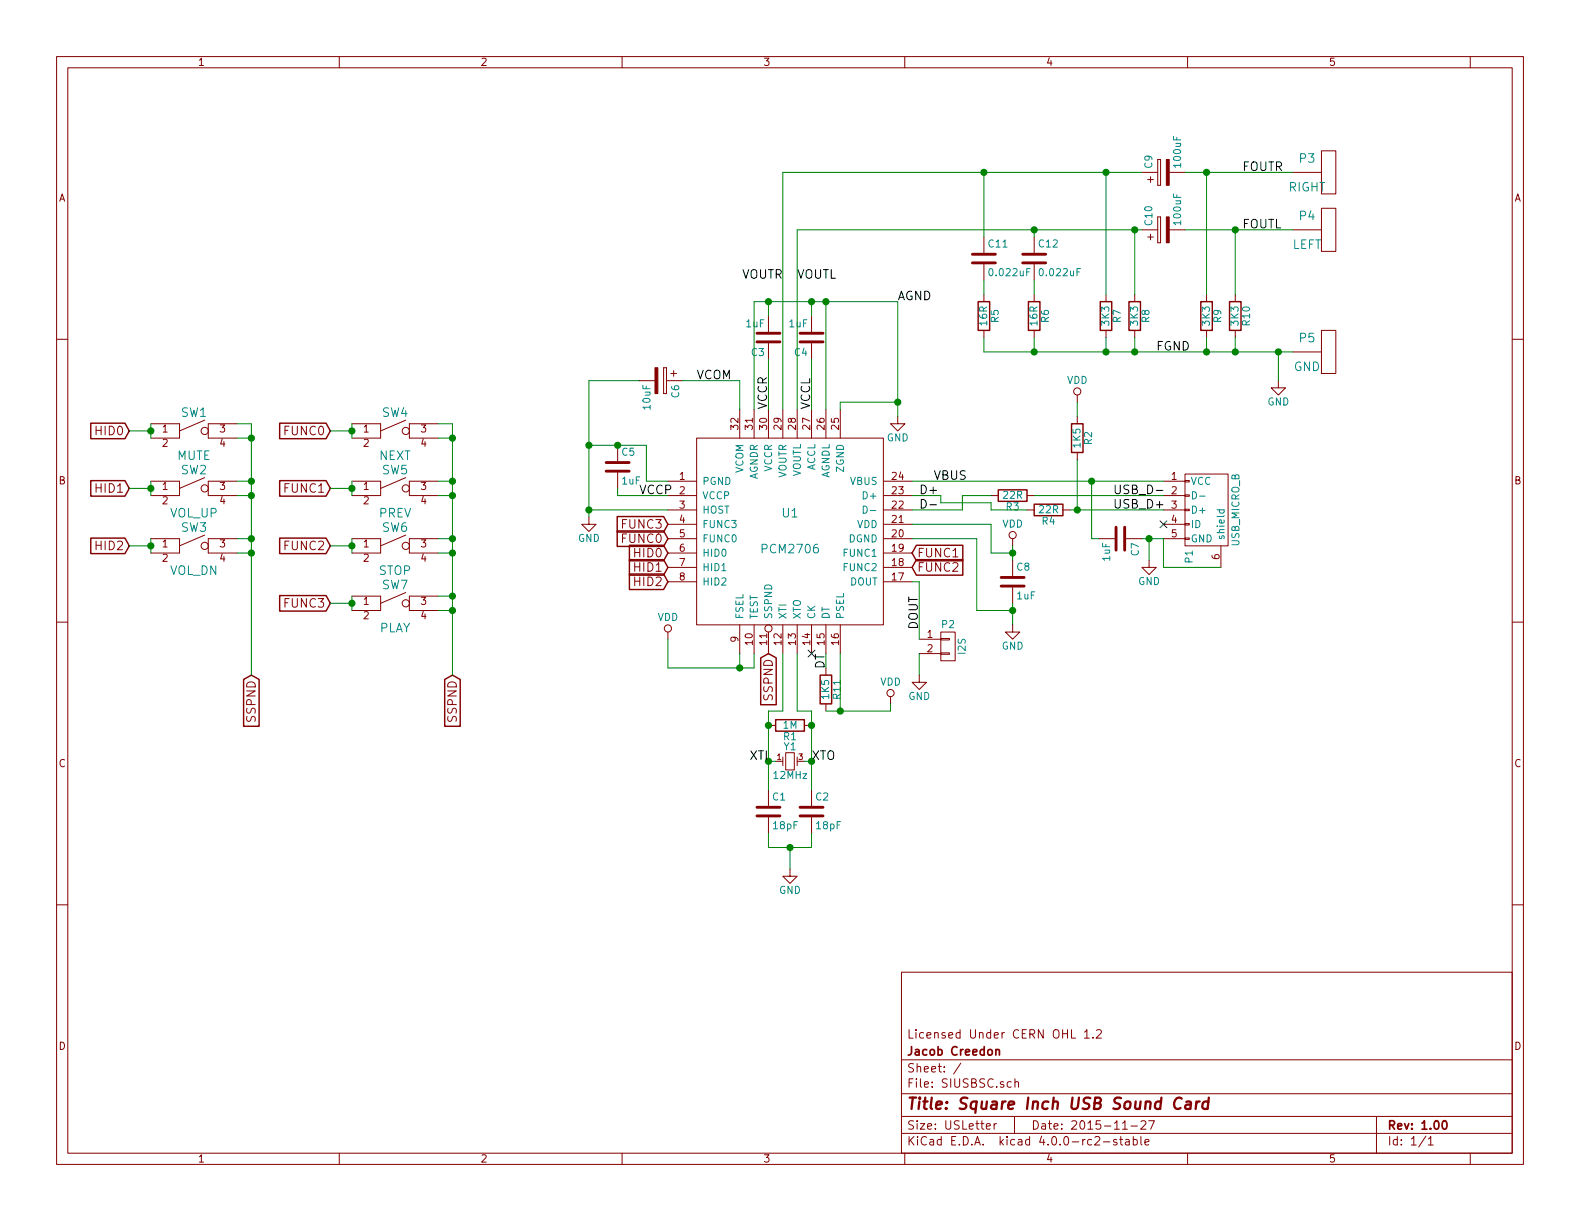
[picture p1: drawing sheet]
EESchema Schematic File Version 2
LIBS:power
LIBS:device
LIBS:transistors
LIBS:conn
LIBS:linear
LIBS:regul
LIBS:74xx
LIBS:cmos4000
LIBS:adc-dac
LIBS:memory
LIBS:xilinx
LIBS:microcontrollers
LIBS:dsp
LIBS:microchip
LIBS:analog_switches
LIBS:motorola
LIBS:texas
LIBS:intel
LIBS:audio
LIBS:interface
LIBS:digital-audio
LIBS:philips
LIBS:display
LIBS:cypress
LIBS:siliconi
LIBS:opto
LIBS:atmel
LIBS:contrib
LIBS:valves
LIBS:SIUSBSC-cache
EELAYER 25 0
EELAYER END
$Descr USLetter 11000 8500
encoding utf-8
Sheet 1 1
Title "Square Inch USB Sound Card"
Date "2015-11-27"
Rev "1.00"
Comp "Jacob Creedon"
Comment1 "Licensed Under CERN OHL 1.2"
Comment2 ""
Comment3 ""
Comment4 ""
$EndDescr
$Comp
L PCM2706 U1
U 1 1
P 5500 3700
F 0 "U1" H 5500 3825 60  0000 C CNN
F 1 "PCM2706" H 5500 3575 60  0000 C CNN
F 2 "Housings_QFP:TQFP-32_7x7mm_Pitch0.8mm" H 5500 3700 60  0001 C CNN
F 3 "" H 5500 3700 60  0000 C CNN
	1    5500 3700
	1    0    0    -1  
$EndComp
$Comp
L XTAL_SMD Y1
U 1 1
P 5500 5300
F 0 "Y1" H 5500 5400 50  0000 C CNN
F 1 "12MHz" H 5500 5200 50  0000 C CNN
F 2 "Personal:XTAL_SMD_3225" H 5500 5300 60  0001 C CNN
F 3 "" H 5500 5300 60  0000 C CNN
	1    5500 5300
	1    0    0    -1  
$EndComp
$Comp
L CONN_01X02 P2
U 1 1
P 6600 4500
F 0 "P2" H 6600 4650 50  0000 C CNN
F 1 "I2S" V 6700 4500 50  0000 C CNN
F 2 "Personal:HEADER_STRAIGHT_1x02_Pitch1.27mm" H 6600 4500 60  0001 C CNN
F 3 "" H 6600 4500 60  0000 C CNN
	1    6600 4500
	1    0    0    -1  
$EndComp
$Comp
L SW_TAC_4P SW5
U 1 1
P 2750 3400
F 0 "SW5" H 2750 3525 60  0000 C CNN
F 1 "PREV" H 2750 3225 60  0000 C CNN
F 2 "Personal:SW_TACT_SMD_4232" H 2750 3400 60  0001 C CNN
F 3 "" H 2750 3400 60  0000 C CNN
	1    2750 3400
	1    0    0    -1  
$EndComp
$Comp
L SW_TAC_4P SW6
U 1 1
P 2750 3800
F 0 "SW6" H 2750 3925 60  0000 C CNN
F 1 "STOP" H 2750 3625 60  0000 C CNN
F 2 "Personal:SW_TACT_SMD_4232" H 2750 3800 60  0001 C CNN
F 3 "" H 2750 3800 60  0000 C CNN
	1    2750 3800
	1    0    0    -1  
$EndComp
$Comp
L SW_TAC_4P SW7
U 1 1
P 2750 4200
F 0 "SW7" H 2750 4325 60  0000 C CNN
F 1 "PLAY" H 2750 4025 60  0000 C CNN
F 2 "Personal:SW_TACT_SMD_4232" H 2750 4200 60  0001 C CNN
F 3 "" H 2750 4200 60  0000 C CNN
	1    2750 4200
	1    0    0    -1  
$EndComp
Text GLabel 4650 3850 0    60   Input ~ 0
HID0
Text GLabel 4650 3950 0    60   Input ~ 0
HID1
Text GLabel 4650 4050 0    60   Input ~ 0
HID2
Text GLabel 4650 3650 0    60   Input ~ 0
FUNC3
Text GLabel 4650 3750 0    60   Input ~ 0
FUNC0
Text GLabel 6350 3850 2    60   Input ~ 0
FUNC1
Text GLabel 6350 3950 2    60   Input ~ 0
FUNC2
Text GLabel 5350 4550 3    60   Input ~ 0
SSPND
Text GLabel 3150 4700 3    60   Input ~ 0
SSPND
$Comp
L SW_TAC_4P SW4
U 1 1
P 2750 3000
F 0 "SW4" H 2750 3125 60  0000 C CNN
F 1 "NEXT" H 2750 2825 60  0000 C CNN
F 2 "Personal:SW_TACT_SMD_4232" H 2750 3000 60  0001 C CNN
F 3 "" H 2750 3000 60  0000 C CNN
	1    2750 3000
	1    0    0    -1  
$EndComp
$Comp
L SW_TAC_4P SW1
U 1 1
P 1350 3000
F 0 "SW1" H 1350 3125 60  0000 C CNN
F 1 "MUTE" H 1350 2825 60  0000 C CNN
F 2 "Personal:SW_TACT_SMD_4232" H 1350 3000 60  0001 C CNN
F 3 "" H 1350 3000 60  0000 C CNN
	1    1350 3000
	1    0    0    -1  
$EndComp
$Comp
L SW_TAC_4P SW2
U 1 1
P 1350 3400
F 0 "SW2" H 1350 3525 60  0000 C CNN
F 1 "VOL_UP" H 1350 3225 60  0000 C CNN
F 2 "Personal:SW_TACT_SMD_4232" H 1350 3400 60  0001 C CNN
F 3 "" H 1350 3400 60  0000 C CNN
	1    1350 3400
	1    0    0    -1  
$EndComp
$Comp
L SW_TAC_4P SW3
U 1 1
P 1350 3800
F 0 "SW3" H 1350 3925 60  0000 C CNN
F 1 "VOL_DN" H 1350 3625 60  0000 C CNN
F 2 "Personal:SW_TACT_SMD_4232" H 1350 3800 60  0001 C CNN
F 3 "" H 1350 3800 60  0000 C CNN
	1    1350 3800
	1    0    0    -1  
$EndComp
Text GLabel 1750 4700 3    60   Input ~ 0
SSPND
Wire Wire Line
	1650 2950 1750 2950
Wire Wire Line
	1750 2950 1750 4700
Wire Wire Line
	1650 3050 1750 3050
Connection ~ 1750 3050
Wire Wire Line
	1650 3350 1750 3350
Connection ~ 1750 3350
Wire Wire Line
	1650 3450 1750 3450
Connection ~ 1750 3450
Wire Wire Line
	1650 3750 1750 3750
Connection ~ 1750 3750
Wire Wire Line
	1650 3850 1750 3850
Connection ~ 1750 3850
Wire Wire Line
	3050 2950 3150 2950
Wire Wire Line
	3150 2950 3150 4700
Wire Wire Line
	3050 3050 3150 3050
Connection ~ 3150 3050
Wire Wire Line
	3050 3350 3150 3350
Connection ~ 3150 3350
Wire Wire Line
	3050 3450 3150 3450
Connection ~ 3150 3450
Wire Wire Line
	3050 3750 3150 3750
Connection ~ 3150 3750
Wire Wire Line
	3050 3850 3150 3850
Connection ~ 3150 3850
Wire Wire Line
	3050 4150 3150 4150
Connection ~ 3150 4150
Wire Wire Line
	3050 4250 3150 4250
Connection ~ 3150 4250
Text GLabel 900  3000 0    60   Input ~ 0
HID0
Text GLabel 900  3400 0    60   Input ~ 0
HID1
Text GLabel 900  3800 0    60   Input ~ 0
HID2
Wire Wire Line
	1050 2950 1050 3050
Wire Wire Line
	1050 3350 1050 3450
Wire Wire Line
	1050 3750 1050 3850
Wire Wire Line
	1050 3800 900  3800
Connection ~ 1050 3800
Wire Wire Line
	900  3400 1050 3400
Connection ~ 1050 3400
Wire Wire Line
	1050 3000 900  3000
Connection ~ 1050 3000
Text GLabel 2300 3000 0    60   Input ~ 0
FUNC0
Text GLabel 2300 3400 0    60   Input ~ 0
FUNC1
Text GLabel 2300 3800 0    60   Input ~ 0
FUNC2
Text GLabel 2300 4200 0    60   Input ~ 0
FUNC3
Wire Wire Line
	2450 2950 2450 3050
Wire Wire Line
	2450 3350 2450 3450
Wire Wire Line
	2450 3750 2450 3850
Wire Wire Line
	2450 4150 2450 4250
Wire Wire Line
	2300 4200 2450 4200
Connection ~ 2450 4200
Wire Wire Line
	2300 3800 2450 3800
Connection ~ 2450 3800
Wire Wire Line
	2300 3400 2450 3400
Connection ~ 2450 3400
Wire Wire Line
	2300 3000 2450 3000
Connection ~ 2450 3000
$Comp
L R R1
U 1 1
P 5500 5050
F 0 "R1" V 5580 5050 50  0000 C CNN
F 1 "1M" V 5500 5050 50  0000 C CNN
F 2 "Resistors_SMD:R_0603_HandSoldering" V 5430 5050 30  0001 C CNN
F 3 "" H 5500 5050 30  0000 C CNN
	1    5500 5050
	0    1    1    0   
$EndComp
$Comp
L R R11
U 1 1
P 5750 4800
F 0 "R11" V 5830 4800 50  0000 C CNN
F 1 "1K5" V 5750 4800 50  0000 C CNN
F 2 "Resistors_SMD:R_0603_HandSoldering" V 5680 4800 30  0001 C CNN
F 3 "" H 5750 4800 30  0000 C CNN
	1    5750 4800
	1    0    0    -1  
$EndComp
$Comp
L R R3
U 1 1
P 7050 3450
F 0 "R3" V 7130 3450 50  0000 C CNN
F 1 "22R" V 7050 3450 50  0000 C CNN
F 2 "Resistors_SMD:R_0603_HandSoldering" V 6980 3450 30  0001 C CNN
F 3 "" H 7050 3450 30  0000 C CNN
	1    7050 3450
	0    1    1    0   
$EndComp
$Comp
L R R4
U 1 1
P 7300 3550
F 0 "R4" V 7380 3550 50  0000 C CNN
F 1 "22R" V 7300 3550 50  0000 C CNN
F 2 "Resistors_SMD:R_0603_HandSoldering" V 7230 3550 30  0001 C CNN
F 3 "" H 7300 3550 30  0000 C CNN
	1    7300 3550
	0    1    1    0   
$EndComp
$Comp
L R R2
U 1 1
P 7500 3050
F 0 "R2" V 7580 3050 50  0000 C CNN
F 1 "1K5" V 7500 3050 50  0000 C CNN
F 2 "Resistors_SMD:R_0603_HandSoldering" V 7430 3050 30  0001 C CNN
F 3 "" H 7500 3050 30  0000 C CNN
	1    7500 3050
	1    0    0    -1  
$EndComp
$Comp
L R R5
U 1 1
P 6850 2200
F 0 "R5" V 6930 2200 50  0000 C CNN
F 1 "16R" V 6850 2200 50  0000 C CNN
F 2 "Resistors_SMD:R_0603_HandSoldering" V 6780 2200 30  0001 C CNN
F 3 "" H 6850 2200 30  0000 C CNN
	1    6850 2200
	1    0    0    -1  
$EndComp
$Comp
L R R6
U 1 1
P 7200 2200
F 0 "R6" V 7280 2200 50  0000 C CNN
F 1 "16R" V 7200 2200 50  0000 C CNN
F 2 "Resistors_SMD:R_0603_HandSoldering" V 7130 2200 30  0001 C CNN
F 3 "" H 7200 2200 30  0000 C CNN
	1    7200 2200
	1    0    0    -1  
$EndComp
$Comp
L R R7
U 1 1
P 7700 2200
F 0 "R7" V 7780 2200 50  0000 C CNN
F 1 "3K3" V 7700 2200 50  0000 C CNN
F 2 "Resistors_SMD:R_0603_HandSoldering" V 7630 2200 30  0001 C CNN
F 3 "" H 7700 2200 30  0000 C CNN
	1    7700 2200
	1    0    0    -1  
$EndComp
$Comp
L R R8
U 1 1
P 7900 2200
F 0 "R8" V 7980 2200 50  0000 C CNN
F 1 "3K3" V 7900 2200 50  0000 C CNN
F 2 "Resistors_SMD:R_0603_HandSoldering" V 7830 2200 30  0001 C CNN
F 3 "" H 7900 2200 30  0000 C CNN
	1    7900 2200
	1    0    0    -1  
$EndComp
$Comp
L R R9
U 1 1
P 8400 2200
F 0 "R9" V 8480 2200 50  0000 C CNN
F 1 "3K3" V 8400 2200 50  0000 C CNN
F 2 "Resistors_SMD:R_0603_HandSoldering" V 8330 2200 30  0001 C CNN
F 3 "" H 8400 2200 30  0000 C CNN
	1    8400 2200
	1    0    0    -1  
$EndComp
$Comp
L R R10
U 1 1
P 8600 2200
F 0 "R10" V 8680 2200 50  0000 C CNN
F 1 "3K3" V 8600 2200 50  0000 C CNN
F 2 "Resistors_SMD:R_0603_HandSoldering" V 8530 2200 30  0001 C CNN
F 3 "" H 8600 2200 30  0000 C CNN
	1    8600 2200
	1    0    0    -1  
$EndComp
$Comp
L C C11
U 1 1
P 6850 1800
F 0 "C11" H 6875 1900 50  0000 L CNN
F 1 "0.022uF" H 6875 1700 50  0000 L CNN
F 2 "Capacitors_SMD:C_0603_HandSoldering" H 6888 1650 30  0001 C CNN
F 3 "" H 6850 1800 60  0000 C CNN
	1    6850 1800
	1    0    0    -1  
$EndComp
$Comp
L C C12
U 1 1
P 7200 1800
F 0 "C12" H 7225 1900 50  0000 L CNN
F 1 "0.022uF" H 7225 1700 50  0000 L CNN
F 2 "Capacitors_SMD:C_0603_HandSoldering" H 7238 1650 30  0001 C CNN
F 3 "" H 7200 1800 60  0000 C CNN
	1    7200 1800
	1    0    0    -1  
$EndComp
$Comp
L C C7
U 1 1
P 7800 3750
F 0 "C7" H 7825 3850 50  0000 L CNN
F 1 "1uF" H 7825 3650 50  0000 L CNN
F 2 "Capacitors_SMD:C_0603_HandSoldering" H 7838 3600 30  0001 C CNN
F 3 "" H 7800 3750 60  0000 C CNN
	1    7800 3750
	0    1    1    0   
$EndComp
$Comp
L C C8
U 1 1
P 7050 4050
F 0 "C8" H 7075 4150 50  0000 L CNN
F 1 "1uF" H 7075 3950 50  0000 L CNN
F 2 "Capacitors_SMD:C_0603_HandSoldering" H 7088 3900 30  0001 C CNN
F 3 "" H 7050 4050 60  0000 C CNN
	1    7050 4050
	1    0    0    -1  
$EndComp
$Comp
L C C5
U 1 1
P 4300 3250
F 0 "C5" H 4325 3350 50  0000 L CNN
F 1 "1uF" H 4325 3150 50  0000 L CNN
F 2 "Capacitors_SMD:C_0603_HandSoldering" H 4338 3100 30  0001 C CNN
F 3 "" H 4300 3250 60  0000 C CNN
	1    4300 3250
	1    0    0    -1  
$EndComp
$Comp
L C C3
U 1 1
P 5350 2350
F 0 "C3" H 5375 2450 50  0000 L CNN
F 1 "1uF" H 5375 2250 50  0000 L CNN
F 2 "Capacitors_SMD:C_0603_HandSoldering" H 5388 2200 30  0001 C CNN
F 3 "" H 5350 2350 60  0000 C CNN
	1    5350 2350
	-1   0    0    1   
$EndComp
$Comp
L C C4
U 1 1
P 5650 2350
F 0 "C4" H 5675 2450 50  0000 L CNN
F 1 "1uF" H 5675 2250 50  0000 L CNN
F 2 "Capacitors_SMD:C_0603_HandSoldering" H 5688 2200 30  0001 C CNN
F 3 "" H 5650 2350 60  0000 C CNN
	1    5650 2350
	-1   0    0    1   
$EndComp
$Comp
L CP C9
U 1 1
P 8100 1200
F 0 "C9" H 8125 1300 50  0000 L CNN
F 1 "100uF" H 8125 1100 50  0000 L CNN
F 2 "Capacitors_SMD:c_elec_5x5.3" H 8138 1050 30  0001 C CNN
F 3 "" H 8100 1200 60  0000 C CNN
	1    8100 1200
	0    -1   -1   0   
$EndComp
$Comp
L CP C10
U 1 1
P 8100 1600
F 0 "C10" H 8125 1700 50  0000 L CNN
F 1 "100uF" H 8125 1500 50  0000 L CNN
F 2 "Capacitors_SMD:c_elec_5x5.3" H 8138 1450 30  0001 C CNN
F 3 "" H 8100 1600 60  0000 C CNN
	1    8100 1600
	0    -1   -1   0   
$EndComp
$Comp
L CP C6
U 1 1
P 4600 2650
F 0 "C6" H 4625 2750 50  0000 L CNN
F 1 "10uF" H 4625 2550 50  0000 L CNN
F 2 "Capacitors_SMD:c_elec_4x5.3" H 4638 2500 30  0001 C CNN
F 3 "" H 4600 2650 60  0000 C CNN
	1    4600 2650
	0    1    1    0   
$EndComp
$Comp
L C C1
U 1 1
P 5350 5650
F 0 "C1" H 5375 5750 50  0000 L CNN
F 1 "18pF" H 5375 5550 50  0000 L CNN
F 2 "Capacitors_SMD:C_0603_HandSoldering" H 5388 5500 30  0001 C CNN
F 3 "" H 5350 5650 60  0000 C CNN
	1    5350 5650
	1    0    0    -1  
$EndComp
$Comp
L C C2
U 1 1
P 5650 5650
F 0 "C2" H 5675 5750 50  0000 L CNN
F 1 "18pF" H 5675 5550 50  0000 L CNN
F 2 "Capacitors_SMD:C_0603_HandSoldering" H 5688 5500 30  0001 C CNN
F 3 "" H 5650 5650 60  0000 C CNN
	1    5650 5650
	1    0    0    -1  
$EndComp
$Comp
L GND #PWR01
U 1 1
P 5500 6050
F 0 "#PWR01" H 5500 5800 50  0001 C CNN
F 1 "GND" H 5500 5900 50  0000 C CNN
F 2 "" H 5500 6050 60  0000 C CNN
F 3 "" H 5500 6050 60  0000 C CNN
	1    5500 6050
	1    0    0    -1  
$EndComp
$Comp
L GND #PWR02
U 1 1
P 8000 3900
F 0 "#PWR02" H 8000 3650 50  0001 C CNN
F 1 "GND" H 8000 3750 50  0000 C CNN
F 2 "" H 8000 3900 60  0000 C CNN
F 3 "" H 8000 3900 60  0000 C CNN
	1    8000 3900
	1    0    0    -1  
$EndComp
$Comp
L GND #PWR03
U 1 1
P 4100 3600
F 0 "#PWR03" H 4100 3350 50  0001 C CNN
F 1 "GND" H 4100 3450 50  0000 C CNN
F 2 "" H 4100 3600 60  0000 C CNN
F 3 "" H 4100 3600 60  0000 C CNN
	1    4100 3600
	1    0    0    -1  
$EndComp
$Comp
L GND #PWR04
U 1 1
P 8900 2650
F 0 "#PWR04" H 8900 2400 50  0001 C CNN
F 1 "GND" H 8900 2500 50  0000 C CNN
F 2 "" H 8900 2650 60  0000 C CNN
F 3 "" H 8900 2650 60  0000 C CNN
	1    8900 2650
	1    0    0    -1  
$EndComp
$Comp
L GND #PWR05
U 1 1
P 6250 2900
F 0 "#PWR05" H 6250 2650 50  0001 C CNN
F 1 "GND" H 6250 2750 50  0000 C CNN
F 2 "" H 6250 2900 60  0000 C CNN
F 3 "" H 6250 2900 60  0000 C CNN
	1    6250 2900
	1    0    0    -1  
$EndComp
$Comp
L VDD #PWR06
U 1 1
P 7050 3800
F 0 "#PWR06" H 7050 3650 50  0001 C CNN
F 1 "VDD" H 7050 3950 50  0000 C CNN
F 2 "" H 7050 3800 60  0000 C CNN
F 3 "" H 7050 3800 60  0000 C CNN
	1    7050 3800
	1    0    0    -1  
$EndComp
$Comp
L VDD #PWR07
U 1 1
P 7500 2800
F 0 "#PWR07" H 7500 2650 50  0001 C CNN
F 1 "VDD" H 7500 2950 50  0000 C CNN
F 2 "" H 7500 2800 60  0000 C CNN
F 3 "" H 7500 2800 60  0000 C CNN
	1    7500 2800
	1    0    0    -1  
$EndComp
$Comp
L VDD #PWR08
U 1 1
P 6200 4900
F 0 "#PWR08" H 6200 4750 50  0001 C CNN
F 1 "VDD" H 6200 5050 50  0000 C CNN
F 2 "" H 6200 4900 60  0000 C CNN
F 3 "" H 6200 4900 60  0000 C CNN
	1    6200 4900
	1    0    0    -1  
$EndComp
$Comp
L VDD #PWR09
U 1 1
P 4650 4450
F 0 "#PWR09" H 4650 4300 50  0001 C CNN
F 1 "VDD" H 4650 4600 50  0000 C CNN
F 2 "" H 4650 4450 60  0000 C CNN
F 3 "" H 4650 4450 60  0000 C CNN
	1    4650 4450
	1    0    0    -1  
$EndComp
$Comp
L USB_OTG P1
U 1 1
P 8400 3550
F 0 "P1" H 8725 3425 50  0000 C CNN
F 1 "USB_MICRO_B" H 8400 3750 50  0000 C CNN
F 2 "Personal:CONN_USB_MICRO_B_FCI_10118194" V 8350 3450 60  0001 C CNN
F 3 "" V 8350 3450 60  0000 C CNN
	1    8400 3550
	0    1    1    0   
$EndComp
Wire Wire Line
	6350 3350 8100 3350
Wire Wire Line
	7200 3450 8100 3450
Wire Wire Line
	6900 3450 6700 3450
Wire Wire Line
	6700 3450 6700 3550
Wire Wire Line
	6700 3550 6350 3550
Wire Wire Line
	7150 3550 6900 3550
Wire Wire Line
	6900 3550 6900 3500
Wire Wire Line
	6900 3500 6550 3500
Wire Wire Line
	6550 3500 6550 3450
Wire Wire Line
	6550 3450 6350 3450
Wire Wire Line
	7450 3550 8100 3550
Wire Wire Line
	7500 2800 7500 2900
Wire Wire Line
	7650 3750 7600 3750
Wire Wire Line
	7600 3750 7600 3350
Connection ~ 7600 3350
Wire Wire Line
	7950 3750 8100 3750
Wire Wire Line
	8000 3900 8000 3750
Connection ~ 8000 3750
Wire Wire Line
	8500 3950 8100 3950
Wire Wire Line
	8100 3950 8100 3750
NoConn ~ 8100 3650
NoConn ~ 5650 4550
Wire Wire Line
	5450 4550 5450 4950
Wire Wire Line
	5450 4950 5350 4950
Wire Wire Line
	5350 4950 5350 5500
Wire Wire Line
	5550 4550 5550 4950
Wire Wire Line
	5550 4950 5650 4950
Wire Wire Line
	5650 4950 5650 5500
Wire Wire Line
	5350 5300 5400 5300
Connection ~ 5350 5050
Wire Wire Line
	5650 5300 5600 5300
Connection ~ 5650 5050
Connection ~ 5350 5300
Connection ~ 5650 5300
Wire Wire Line
	5350 5800 5350 5900
Wire Wire Line
	5350 5900 5650 5900
Wire Wire Line
	5650 5900 5650 5800
Wire Wire Line
	5500 6050 5500 5900
Connection ~ 5500 5900
Wire Wire Line
	5750 4550 5750 4650
Wire Wire Line
	5750 4950 6200 4950
Wire Wire Line
	6200 4950 6200 4900
Wire Wire Line
	5850 4550 5850 4950
Connection ~ 5850 4950
Wire Wire Line
	5250 4650 5250 4550
Wire Wire Line
	4650 4650 5250 4650
Wire Wire Line
	4650 4650 4650 4450
Wire Wire Line
	5150 4550 5150 4650
Connection ~ 5150 4650
Wire Wire Line
	4100 3550 4650 3550
Wire Wire Line
	4100 2650 4100 3600
Wire Wire Line
	4650 3450 4300 3450
Wire Wire Line
	4300 3450 4300 3400
Wire Wire Line
	4100 3100 4500 3100
Connection ~ 4100 3550
Wire Wire Line
	4650 3350 4500 3350
Wire Wire Line
	4500 3350 4500 3100
Connection ~ 4300 3100
Wire Wire Line
	4450 2650 4100 2650
Connection ~ 4100 3100
Wire Wire Line
	5150 2850 5150 2650
Wire Wire Line
	5150 2650 4750 2650
Wire Wire Line
	5350 2850 5350 2500
Wire Wire Line
	5250 2850 5250 2100
Wire Wire Line
	5250 2100 6250 2100
Wire Wire Line
	5350 2100 5350 2200
Wire Wire Line
	5650 2850 5650 2500
Wire Wire Line
	5750 2100 5750 2850
Wire Wire Line
	5650 2100 5650 2200
Wire Wire Line
	5850 2850 5850 2800
Wire Wire Line
	5850 2800 6250 2800
Wire Wire Line
	6250 2100 6250 2900
Connection ~ 5650 2100
Connection ~ 5350 2100
Connection ~ 6250 2800
Connection ~ 5750 2100
Wire Wire Line
	7050 3800 7050 3900
Wire Wire Line
	7050 3850 6900 3850
Wire Wire Line
	6900 3850 6900 3650
Wire Wire Line
	6900 3650 6350 3650
Connection ~ 7050 3850
Wire Wire Line
	6350 3750 6800 3750
Wire Wire Line
	6800 3750 6800 4250
Wire Wire Line
	6800 4250 7050 4250
Wire Wire Line
	7050 4200 7050 4350
$Comp
L GND #PWR010
U 1 1
P 7050 4350
F 0 "#PWR010" H 7050 4100 50  0001 C CNN
F 1 "GND" H 7050 4200 50  0000 C CNN
F 2 "" H 7050 4350 60  0000 C CNN
F 3 "" H 7050 4350 60  0000 C CNN
	1    7050 4350
	1    0    0    -1  
$EndComp
$Comp
L GND #PWR011
U 1 1
P 6400 4700
F 0 "#PWR011" H 6400 4450 50  0001 C CNN
F 1 "GND" H 6400 4550 50  0000 C CNN
F 2 "" H 6400 4700 60  0000 C CNN
F 3 "" H 6400 4700 60  0000 C CNN
	1    6400 4700
	1    0    0    -1  
$EndComp
Connection ~ 7050 4250
Wire Wire Line
	6400 4700 6400 4550
Wire Wire Line
	6400 4450 6400 4050
Wire Wire Line
	6400 4050 6350 4050
$Comp
L PAD P3
U 1 1
P 9200 1350
F 0 "P3" H 9300 1100 60  0000 C CNN
F 1 "RIGHT" H 9300 1300 60  0000 C CNN
F 2 "Personal:PAD_12.00x2.00mm" H 9200 1350 60  0001 C CNN
F 3 "" H 9200 1350 60  0000 C CNN
	1    9200 1350
	-1   0    0    1   
$EndComp
$Comp
L PAD P4
U 1 1
P 9200 1750
F 0 "P4" H 9300 1500 60  0000 C CNN
F 1 "LEFT" H 9300 1700 60  0000 C CNN
F 2 "Personal:PAD_12.00x2.00mm" H 9200 1750 60  0001 C CNN
F 3 "" H 9200 1750 60  0000 C CNN
	1    9200 1750
	-1   0    0    1   
$EndComp
$Comp
L PAD P5
U 1 1
P 9200 2600
F 0 "P5" H 9300 2350 60  0000 C CNN
F 1 "GND" H 9300 2550 60  0000 C CNN
F 2 "Personal:PAD_24.00x2.00mm" H 9200 2600 60  0001 C CNN
F 3 "" H 9200 2600 60  0000 C CNN
	1    9200 2600
	-1   0    0    1   
$EndComp
Wire Wire Line
	6850 2450 9000 2450
Wire Wire Line
	7200 2350 7200 2450
Connection ~ 7200 2450
Wire Wire Line
	7700 2350 7700 2450
Connection ~ 7700 2450
Wire Wire Line
	7900 2350 7900 2450
Connection ~ 7900 2450
Wire Wire Line
	8400 2350 8400 2450
Connection ~ 8400 2450
Wire Wire Line
	8600 2350 8600 2450
Connection ~ 8600 2450
Wire Wire Line
	8900 2450 8900 2650
Connection ~ 8900 2450
Wire Wire Line
	7200 2050 7200 1950
Wire Wire Line
	8250 1600 9000 1600
Wire Wire Line
	8250 1200 9000 1200
Wire Wire Line
	8600 2050 8600 1600
Connection ~ 8600 1600
Wire Wire Line
	8400 2050 8400 1200
Connection ~ 8400 1200
Wire Wire Line
	5550 2850 5550 1600
Wire Wire Line
	5550 1600 7950 1600
Wire Wire Line
	5450 2850 5450 1200
Wire Wire Line
	5450 1200 7950 1200
Wire Wire Line
	7900 2050 7900 1600
Connection ~ 7900 1600
Wire Wire Line
	7700 2050 7700 1200
Connection ~ 7700 1200
Wire Wire Line
	7200 1650 7200 1600
Connection ~ 7200 1600
Wire Wire Line
	6850 1650 6850 1200
Connection ~ 6850 1200
Wire Wire Line
	6850 2050 6850 1950
Wire Wire Line
	6850 2350 6850 2450
Text Label 5650 5300 0    60   ~ 0
XTO
Text Label 5350 5300 2    60   ~ 0
XTI
Text Label 5450 1950 2    60   ~ 0
VOUTR
Text Label 5550 1950 0    60   ~ 0
VOUTL
Text Label 6250 2100 0    60   ~ 0
AGND
Text Label 8050 2450 0    60   ~ 0
FGND
Text Label 8650 1200 0    60   ~ 0
FOUTR
Text Label 8650 1600 0    60   ~ 0
FOUTL
Text Label 6500 3350 0    60   ~ 0
VBUS
Text Label 6400 3450 0    60   ~ 0
D+
Text Label 6400 3550 0    60   ~ 0
D-
Text Label 7750 3450 0    60   ~ 0
USB_D-
Text Label 7750 3550 0    60   ~ 0
USB_D+
Text Label 5350 2850 1    60   ~ 0
VCCR
Text Label 5650 2850 1    60   ~ 0
VCCL
Text Label 6400 4150 3    60   ~ 0
DOUT
Text Label 4850 2650 0    60   ~ 0
VCOM
Text Label 4450 3450 0    60   ~ 0
VCCP
Text Label 5750 4550 3    60   ~ 0
DT
Wire Wire Line
	7500 3200 7500 3550
Connection ~ 7500 3550
$EndSCHEMATC
